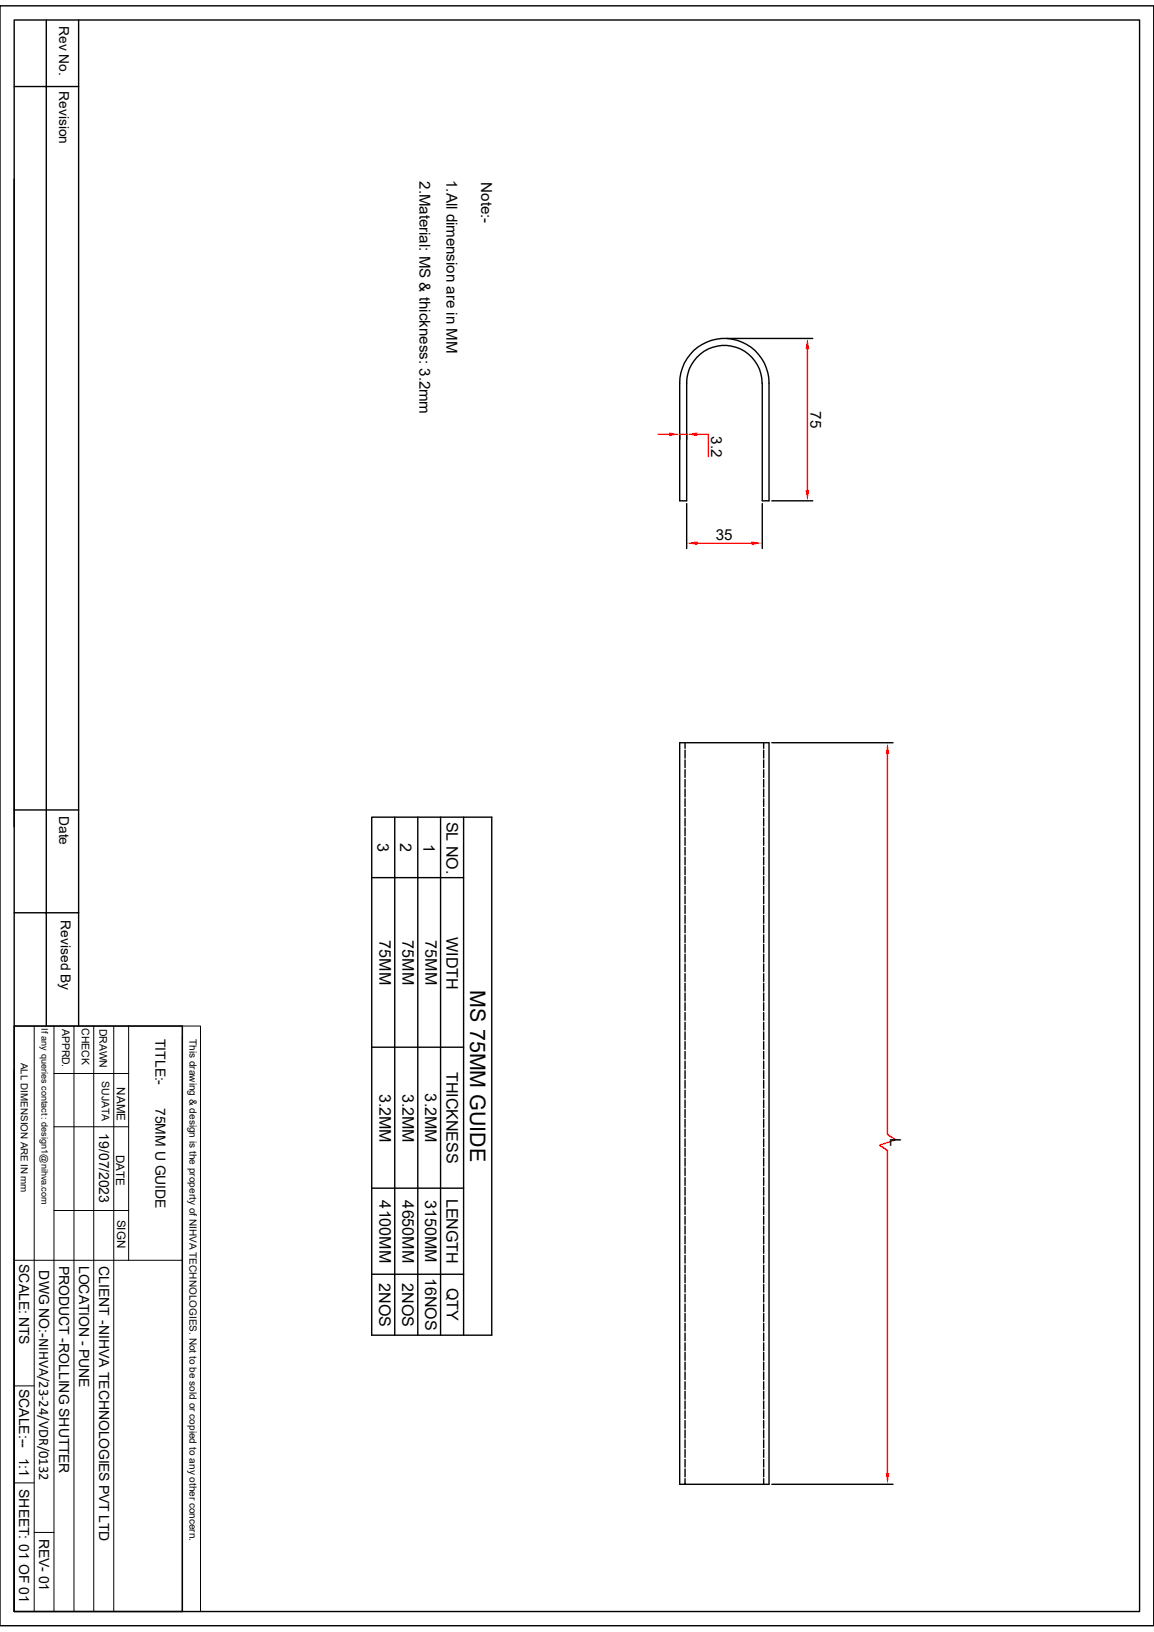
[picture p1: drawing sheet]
<svg xmlns="http://www.w3.org/2000/svg" width="210mm" height="297mm" viewBox="0 0 210 297" stroke-linecap="round" stroke-linejoin="round" font-family="sans-serif">
<g fill="none" stroke="#000" stroke-width=".25">
<path d="M123.7 135.2h16.3v134.9h-16.3zM124.7 135.2v1M124.7 136.5v1.5M124.7 138.3v1.4M139 135.2v1M139 136.5v1.5M139 138.3v1.4M140.5 135.2h22M124.7 140.1v1.4M124.7 141.9v1.4M124.7 143.6v1.4M124.7 145.4v1.4"/>
<path d="M124.7 147.2v1.3M124.7 148.9v1.4M124.7 150.7v1.4M124.7 152.4v1.4M124.7 154.2v1.4M124.7 156v1.4M124.7 157.7v1.5M124.7 159.5v1.5M139 140.1v1.4M139 141.9v1.4M139 143.6v1.4M139 145.4v1.4"/>
<path d="M139 147.2v1.3M139 148.9v1.4M139 150.7v1.4M139 152.4v1.4M139 154.2v1.4M139 156v1.4M139 157.7v1.5M139 159.5v1.5M124.7 161.3v1.4M124.7 163.1v1.4M124.7 164.8v1.4M124.7 166.6v1.4"/>
<path d="M124.7 168.4v1.4M124.7 170.1v1.4M124.7 171.9v1.4M124.7 173.7v1.4M124.7 175.4v1.4M124.7 177.2v1.4M124.7 178.9v1.5M139 161.3v1.4M139 163.1v1.4M139 164.8v1.4M139 166.6v1.4M139 168.4v1.4"/>
<path d="M139 170.1v1.4M139 171.9v1.4M139 173.7v1.4M139 175.4v1.4M139 177.2v1.4M139 178.9v1.5M124.7 180.7v1.5M124.7 182.5v1.4M124.7 184.3v1.4M124.7 186.1v1.4M124.7 187.8v1.4M124.7 189.6v1.4"/>
<path d="M124.7 191.3v1.4M124.7 193.1v1.4M124.7 194.9v1.4M124.7 196.6v1.4M124.7 198.4v1.4M139 180.7v1.5M139 182.5v1.4M139 184.3v1.4M139 186.1v1.4M139 187.8v1.4M139 189.6v1.4M139 191.3v1.4"/>
<path d="M139 193.1v1.4M139 194.9v1.4M139 196.6v1.4M139 198.4v1.4M124.7 200.2v1.4M124.7 201.9v1.5M124.7 203.7v1.4M124.7 205.5v1.4M124.7 207.3v1.4M124.7 209v1.4M124.7 210.8v1.4M124.7 212.6v1.4"/>
<path d="M124.7 214.3v1.4M124.7 216.1v1.4M124.7 217.8v1.5M124.7 219.6v1.4M139 200.2v1.4M139 201.9v1.5M139 203.7v1.4M139 205.5v1.4M139 207.3v1.4M139 209v1.4M139 210.8v1.4M139 212.6v1.4"/>
<path d="M139 214.3v1.4M139 216.1v1.4M139 217.8v1.5M139 219.6v1.4M124.7 221.4v1.4M124.7 223.1v1.5M124.7 224.9v1.5M124.7 226.7v1.4M124.7 228.5v1.4M124.7 230.3v1.3M124.7 232v1.4M124.7 233.8v1.4"/>
<path d="M124.7 235.5v1.4M124.7 237.3v1.4M124.7 239.1v1.4M139 221.4v1.4M139 223.1v1.5M139 224.9v1.5M139 226.7v1.4M139 228.5v1.4M139 230.3v1.3M139 232v1.4M139 233.8v1.4M139 235.5v1.4"/>
<path d="M139 237.3v1.4M139 239.1v1.4M124.7 240.8v1.4M124.7 242.6v1.4M124.7 244.4v1.4M124.7 246.1v1.5M124.7 247.9v1.4M124.7 249.7v1.4M124.7 251.5v1.4M124.7 253.2v1.4M124.7 255v1.4M124.7 256.8v1.3"/>
<path d="M124.7 258.5v1.4M139 240.8v1.4M139 242.6v1.4M139 244.4v1.4M139 246.1v1.5M139 247.9v1.4M139 249.7v1.4M139 251.5v1.4M139 253.2v1.4M139 255v1.4M139 256.8v1.3M139 258.5v1.4"/>
<path d="M124.7 260.3v1.4M124.7 262v1.5M124.7 263.8v1.4M124.7 265.6v1.4M124.7 267.3v1.5M124.7 269.1v1M139 260.3v1.4M139 262v1.5M139 263.8v1.4M139 265.6v1.4M139 267.3v1.5M139 269.1v1"/>
<path d="M140.5 270.1h22"/>
</g>
<path d="M161.5 137.2v69.3l1.5 .9-2.9 1 1.4 1v58.7" fill="none" stroke="#f00" stroke-width=".25"/>
<g fill="#f00">
<path d="M161.5 135.2l.3 2h-.6z"/>
<path d="M161.2 268.1h.6l-.3 2z"/>
</g>
<g fill="none" stroke="#000" stroke-width=".25">
<path d="M0 1.1h210v294.8h-210zM2.6 3.6h204.8v289.7h-204.8zM2.6 15.7h11.7M8.4 3.6v183.1M14.3 3.6v183.1M2.6 32.6v117.9M132.3 61.6h15.6M138.7 69.7a6.9 6.9 0 0 0-6.9-6.8 6.9 6.9 0 0 0-6.8 6.8v21.4h-1.3v-21.4a8.1 8.1 0 0 1 8.1-8.1 8.1 8.1 0 0 1 8.2 8.1v21.4h-1.3v-21.4M140.5 91.1h7.4M2.6 147.4h11.7M67.6 148.7h21.9v94.3h-21.9zM67.6 159.7h16.8"/>
<path d="M71.8 148.7v94.3M76 148.7v94.3M80.2 148.7v94.3M84.4 148.7v94.3M2.6 166.1h11.7M2.6 186.7h30.6v106.6h-30.6zM2.6 194.8v98.5M67.6 190.6h16.8M67.6 216.2h16.8M67.6 231.9h16.8"/>
</g>
<g fill="none" stroke="#000" stroke-width=".18">
<path d="M2.6 186.7h30.6M6.2 186.7v106.6M9.8 195.4h13.6M9.8 186.7v106.6M13.5 186.7v106.6M17.1 186.7v106.6M20.7 186.7v106.6M23.4 186.7v42.7M33.2 186.7h3.3v106.6h-3.3zM33.2 188.6v40.8M9.8 205.1h13.6M2.6 229.4h30.6v63.9"/>
<path d="M9.8 220.3h13.6M2.6 252.2h3.6M2.6 269.9h3.6M6.2 278.9h3.6"/>
</g>
<path d="M146.9 63.5v25.7" fill="none" stroke="#f00" stroke-width=".25"/>
<g fill="#f00">
<path d="M146.9 61.6l.4 1.9h-.7z"/>
<path d="M146.6 89.2h.7l-.4 1.9z"/>
</g>
<path d="M125 91.7v8.1M138.7 91.7v8.1" fill="none" stroke="#000" stroke-width=".25"/>
<path d="M126.9 98.8h9.8" fill="none" stroke="#f00" stroke-width=".25"/>
<g fill="#f00">
<path d="M125 98.8l1.9-.3v.7z"/>
<path d="M136.7 98.5l2 .3-2 .4z"/>
</g>
<path d="M123.7 78.9v1.1M125 78.9v1.1" fill="none" stroke="#000" stroke-width=".25"/>
<path d="M119.8 79h2M123.7 79h1.3M126.9 79h2v4.1" fill="none" stroke="#f00" stroke-width=".25"/>
<g fill="#f00">
<path d="M121.8 78.7l1.9 .3-1.9 .4z"/>
<path d="M125 79l1.9-.3v.7z"/>
</g>
<text font-size="3.9" x="85.6" y="180.3" transform="rotate(90 85.6 180.3)">MS 75MM GUIDE</text>
<g font-size="2.9">
<text x="81.2" y="149.5" transform="rotate(90 81.2 149.5)">SL NO.</text>
<text x="68.7" y="153.4" transform="rotate(90 68.7 153.4)">3</text>
<text x="72.9" y="153.5" transform="rotate(90 72.9 153.5)">2</text>
<text x="77" y="153.5" transform="rotate(90 77 153.5)">1</text>
<text x="69" y="171.2" transform="rotate(90 69 171.2)">75MM</text>
<text x="73.2" y="171.2" transform="rotate(90 73.2 171.2)">75MM</text>
<text x="77.4" y="171.2" transform="rotate(90 77.4 171.2)">75MM</text>
<text x="81.2" y="170.5" transform="rotate(90 81.2 170.5)">WIDTH</text>
<text x="81.2" y="195.1" transform="rotate(90 81.2 195.1)">THICKNESS</text>
<text x="69" y="199" transform="rotate(90 69 199)">3.2MM</text>
<text x="73.2" y="199" transform="rotate(90 73.2 199)">3.2MM</text>
<text x="77.4" y="199" transform="rotate(90 77.4 199)">3.2MM</text>
<text x="69" y="218.5" transform="rotate(90 69 218.5)">4100MM</text>
<text x="73.2" y="218.5" transform="rotate(90 73.2 218.5)">4650MM</text>
<text x="77.4" y="218.4" transform="rotate(90 77.4 218.4)">3150MM</text>
<text x="81.2" y="218.1" transform="rotate(90 81.2 218.1)">LENGTH</text>
<text x="69" y="233.5" transform="rotate(90 69 233.5)">2NOS</text>
<text x="73.2" y="233.5" transform="rotate(90 73.2 233.5)">2NOS</text>
<text x="77.4" y="232.6" transform="rotate(90 77.4 232.6)">16NOS</text>
<text x="81.3" y="234.4" transform="rotate(90 81.3 234.4)">QTY</text>
</g>
<g font-size="2.8">
<text x="76.3" y="32.9" transform="rotate(90 76.3 32.9)">2.Material: MS &amp; thickness: 3.2mm</text>
<text x="81.3" y="32.7" transform="rotate(90 81.3 32.7)">1.All dimension are in MM</text>
<text x="87.6" y="33.2" transform="rotate(90 87.6 33.2)">Note:-</text>
<text x="147.5" y="74.8" transform="rotate(90 147.5 74.8)">75</text>
<text x="129.4" y="79.4" transform="rotate(90 129.4 79.4)">3.2</text>
<text x="130.3" y="98.3">35</text>
<text x="162" y="207.1" transform="rotate(90 162 207.1)">L</text>
</g>
<g font-size="2.5">
<text x="10.8" y="4.7" transform="rotate(90 10.8 4.7)">Rev No.</text>
<text x="10.8" y="16.6" transform="rotate(90 10.8 16.6)">Revision</text>
<text x="10.8" y="148.5" transform="rotate(90 10.8 148.5)">Date</text>
<text x="11" y="167.5" transform="rotate(90 11 167.5)">Revised By</text>
<text x="28.3" y="189" transform="rotate(90 28.3 189)">TITLE:-</text>
<text x="28.3" y="201.6" transform="rotate(90 28.3 201.6)">75MM U GUIDE</text>
<text x="18.1" y="206.2" transform="rotate(90 18.1 206.2)">19/07/2023</text>
<text x="3.5" y="230" transform="rotate(90 3.5 230)">SCALE: NTS</text>
<text x="7.1" y="231.2" transform="rotate(90 7.1 231.2)">DWG NO:-NIHVA/23-24/VDR/0132</text>
<text x="10.8" y="230.3" transform="rotate(90 10.8 230.3)">PRODUCT -ROLLING SHUTTER</text>
<text x="14.4" y="230.3" transform="rotate(90 14.4 230.3)">LOCATION - PUNE</text>
<text x="18" y="230.4" transform="rotate(90 18 230.4)">CLIENT -NIHVA TECHNOLOGIES PVT LTD</text>
<text x="3.5" y="252.7" transform="rotate(90 3.5 252.7)">SCALE:--</text>
<text x="3.5" y="265.3" transform="rotate(90 3.5 265.3)">1:1</text>
<text x="3.5" y="271" transform="rotate(90 3.5 271)">SHEET: 01 OF 01</text>
<text x="7.2" y="280" transform="rotate(90 7.2 280)">REV- 01</text>
</g>
<g font-size="2.1">
<text x="21.3" y="197.9" transform="rotate(90 21.3 197.9)">NAME</text>
<text x="21.1" y="210.1" transform="rotate(90 21.1 210.1)">DATE</text>
<text x="21.3" y="222" transform="rotate(90 21.3 222)">SIGN</text>
</g>
<g font-size="1.9">
<text x="11.3" y="187.2" transform="rotate(90 11.3 187.2)">APPRD.</text>
<text x="14.9" y="187.1" transform="rotate(90 14.9 187.1)">CHECK</text>
<text x="18.1" y="187.2" transform="rotate(90 18.1 187.2)">DRAWN</text>
<text x="18.5" y="196.8" transform="rotate(90 18.5 196.8)">SUJATA</text>
</g>
<g font-size="1.8">
<text x="34.5" y="189.1" transform="rotate(90 34.5 189.1)">This drawing &amp; design is the property of NIHVA TECHNOLOGIES. Not to be sold or copied to any other concern.</text>
<text x="3.8" y="193.4" transform="rotate(90 3.8 193.4)">ALL DIMENSION ARE IN mm</text>
</g>
<text font-size="1.7" x="7.5" y="187.2" transform="rotate(90 7.5 187.2)">If any queries contact : design1@nihva.com</text>
</svg>
